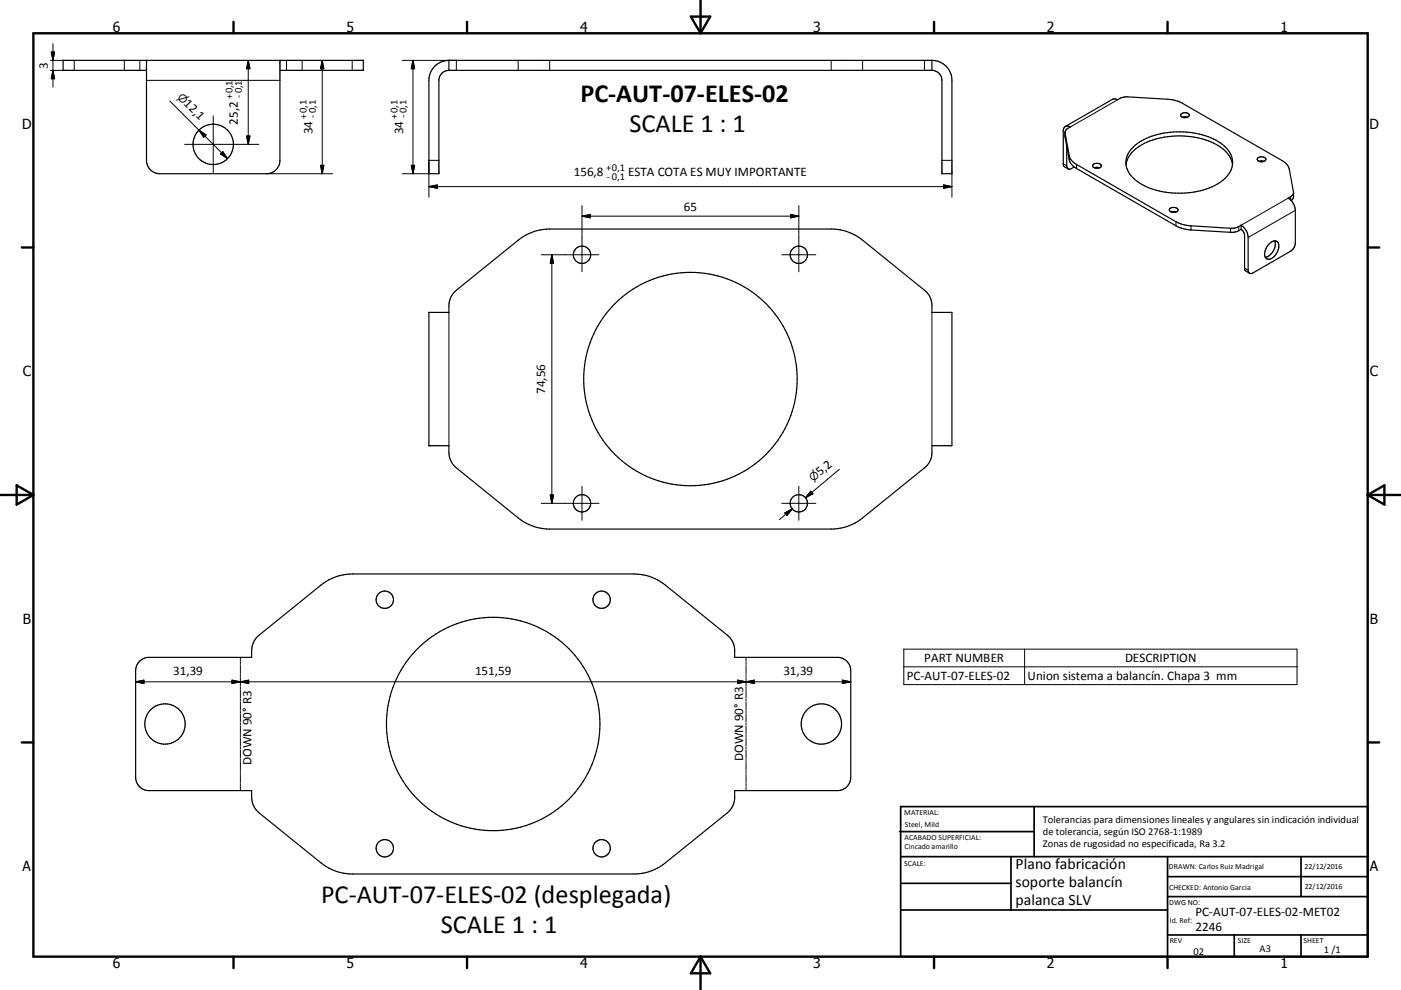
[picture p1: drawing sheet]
<svg xmlns="http://www.w3.org/2000/svg" width="420mm" height="297mm" viewBox="0 0 420 297" stroke-linecap="round" stroke-linejoin="round" font-family="sans-serif">
<g fill="none" stroke="#000" stroke-width=".36">
<path d="M43.9 18.1v30a4 4 0 0 0 4 4h32a4 4 0 0 0 4-4v-30M134.6 18.1h144.8M134.6 18.1v3M134.6 18.1a6 6 0 0 0-6 6v28h3v-28a3 3 0 0 1 3-3M279.4 18.1v3M279.4 18.1a6 6 0 0 1 6 6v28h-3v-28a3 3 0 0 0-3-3M43.9 21.1h-25v-3h90v3h-25M134.6 21.1h144.8M319.3 39.9l1.3 6.8a4 4 0 0 0 2.1 2.6l29.9 17.2a10.4 10.4 0 0 0 4.5 1.2l12.2 .8 1.5-.2 1.3-.7M319.4 38l14.1-8.2 .7-.1 .8 .3a4.8 4.8 0 0 1 3.2-.9l11.8 .7a10.7 10.7 0 0 1 4.5 1.2l29.9 17.2a4 4 0 0 1 2.2 2.6l1.2 7-.4 .9-1.2 .7a4.7 4.7 0 0 1 2.2 3.7v9.8a3 3 0 0 1-1.5 2.5l-11.3 6.5a.88 .88 0 0 1-1 .1 .88 .88 0 0 1-.4-.9v-9.8a4.7 4.7 0 0 0-2.1-3.7M319.4 38l.7-.2 .8 .3-1.2 .7-.4 .9v1.4l1.3 6.9a4 4 0 0 0 2.1 2.6l30.8 17.6 2.9 .7 12.5 .8 1.5-.1 1.7-.8M319.4 38l-.6 1v10.4l.2 .5 1.2 .8"/>
<path d="M354.2 34.1a1.49 1.49 0 0 1 2.3 .6 1.47 1.47 0 0 1-2.5-.3zM354.5 35.2l.8-.2 .7 .2M319.8 43.9v5.8a.88 .88 0 0 0 .4 1 .88 .88 0 0 0 1-.1l.8-.5M327.8 49.3a1.5 1.5 0 0 1 2.4 .6 1.49 1.49 0 0 1-2.6-.3zM328.1 50.3h1.5M337.6 49.4a9.3 9.3 0 0 1 6.3-6.8 24.9 24.9 0 0 1 22.1 1.6 7.6 7.6 0 0 1 3.5 5.2M339.3 44.5a20 20 0 0 1 15.5-4.9 17.9 17.9 0 0 1 13.6 5.7 6.1 6.1 0 0 1-1.6 8.7 23.8 23.8 0 0 1-20.2 3.1 13 13 0 0 1-8.5-5.9 5.8 5.8 0 0 1 1.2-6.7zM377.1 47.4a1.5 1.5 0 0 1 2.4 .5 1.48 1.48 0 0 1-2.6-.2zM377.5 48.4h1.5M387.8 57.8l-.1 1.7-.6 .7M350.7 62.7a1.5 1.5 0 0 1 2.4 .4 1.45 1.45 0 0 1-2.5-.3zM351.1 63.6h1.5"/>
<path d="M372.1 67.6v1.2M372.1 68.8a2.36 2.36 0 0 1 1 1.8l.1 10.1 .2 .6 1.2 .7M380.6 73.1a1.62 1.62 0 0 1 2.7-.1 4 4 0 0 1-3.2 4.8 1.74 1.74 0 0 1-.8-2.6l.5-1.1zM382.2 72.3a4.1 4.1 0 0 1-2.9 4.9M128.6 93.7h6v-2a6.1 6.1 0 0 1 2.2-4.6l18.6-15a15.4 15.4 0 0 1 9.4-3.4h84.4a14.8 14.8 0 0 1 9.4 3.4l18.6 15a5.8 5.8 0 0 1 2.2 4.6v2h6v40h-6v2a5.9 5.9 0 0 1-2.2 4.7l-18.6 15a15.1 15.1 0 0 1-9.4 3.3h-84.4a14.9 14.9 0 0 1-9.4-3.3l-18.6-15a6.1 6.1 0 0 1-2.2-4.7v-2h-6zM42 198.2l1.3-.7 1.4-.3h30.7v-2a6.1 6.1 0 0 1 2.3-4.6l18.5-15.1a15.3 15.3 0 0 1 9.5-3.3h84.4a14.8 14.8 0 0 1 9.4 3.3l18.6 15.1a6 6 0 0 1 2.2 4.6v2h30.8a4 4 0 0 1 4 4v32a4 4 0 0 1-4 4h-30.8v2a6.1 6.1 0 0 1-2.2 4.7l-18.6 15a14.8 14.8 0 0 1-9.4 3.3h-84.4a14.9 14.9 0 0 1-9.5-3.3l-18.5-15a6.2 6.2 0 0 1-2.3-4.7v-2h-30.7a4 4 0 0 1-4-4v-32l.2-1.4z"/>
<circle cx="63.9" cy="43.3" r="6.1"/>
<circle cx="174.5" cy="76.4" r="2.59"/>
<circle cx="239.5" cy="76.4" r="2.6"/>
<circle cx="207" cy="113.7" r="32"/>
<circle cx="174.5" cy="151" r="2.6"/>
<circle cx="239.5" cy="151" r="2.6"/>
<circle cx="115.4" cy="179.9" r="2.61"/>
<circle cx="180.4" cy="179.9" r="2.61"/>
<circle cx="49.5" cy="217.2" r="6"/>
<circle cx="147.9" cy="217.2" r="32"/>
<circle cx="246.3" cy="217.2" r="6.1"/>
<circle cx="115.4" cy="254.5" r="2.6"/>
<circle cx="180.4" cy="254.5" r="2.6"/>
</g>
<g fill="none" stroke="#000" stroke-width=".3">
<path d="M15.1 18.1h3.8M15.4 15.6h1l-.5 2.5zM15.9 13.1v13M22.3 18.1v3M37.3 18.1v3M41.9 18.1v3M74.4 18.1l.5 2.5h-1zM74.4 18.1v25.2M85.9 18.1v3M90.6 18.1v3M96.6 18.1l.5 2.5h-1zM96.6 18.1v34"/>
<path d="M105.6 18.1v3M120.6 18.1h16.2v3M123.8 18.1v34M123.8 18.1l.5 2.5h-1zM155.4 18.1v3M164.8 18.1v3M249.2 18.1v3M258.6 18.1v3M277.2 18.1v3M15.1 21.1h3.8M15.9 21.1l.5 2.5h-1zM43.9 24.1h40"/>
<path d="M50.9 30.3l8.7 8.7M59.6 39l8.6 8.6M59.6 39l2.2 1.5-.7 .7zM63.9 34.8v17.1M319.3 39.9v1.2M335 30l-14.1 8.1M55.4 43.3h22.2M66.8 45.5l1.4 2.1-2.1-1.4zM73.9 40.8h1l-.5 2.5zM79.9 52.1h19.9M96.1 49.6h1l-.5 2.5zM120.6 52.1h8"/>
<path d="M123.3 49.6h1l-.5 2.5zM128.6 56h156.8M128.6 56l2.5-.5v1zM131.6 48.1h-3v11.1M282.4 48.1h3M282.9 55.5l2.5 .5-2.5 .5zM285.4 52.1v7.1M318.8 49.1l1 .6M320.6 46.7v1.3M322.7 49.3v1.3M386.2 59.4l-14.1 8.2M386.9 59v1"/>
<path d="M162.3 76.4h17.3M165.4 76.4v74.6M165.4 76.4l.6 2.5h-1zM174.5 61.7v19.8M174.5 64.8h65M174.5 64.8l2.5-.5v1.1zM234.4 76.4h10.2M237 64.3l2.5 .5-2.5 .6zM239.5 61.7v19.8M352.6 66.5v1.2M357.1 67.7v1.3M368.9 68.5v1.2"/>
<path d="M371.4 68v1.2M388.4 63.1l-14.2 8.2M134.6 93.7v40M279.4 93.7v40M373.1 80.4l1.1 .7M162.3 151h17.3M165 148.5h1l-.6 2.5zM174.5 145.9v10.2M234.4 151h10.2M235.3 153.9l2.2-1.2-1.6 2zM237.5 152.7l-3.8 3.2M239.5 145.9v10.2"/>
<path d="M243.1 147.4l.6 .7-2.2 1.2zM243.4 147.7l-1.9 1.6M251.7 140.8l-10.2 8.5M72.1 197.2v1.2M72.1 198.7v.6M72.1 199.6v2.5M223.7 197.2v1.2M223.7 198.7v.6M223.7 199.6v2.5M271 194.7h117.9v10.7h-117.9zM307.2 194.7v10.7M40.7 204.6h214.4"/>
<path d="M40.7 204.6l2.5-.6v1.1zM69.5 204l5.1 1.1v-1.1l-5.1 1.1zM72.1 202.4v.6M72.1 203.3v2.4M72.1 206v.6M72.1 206.9v2.4M72.1 209.6v.6M72.1 210.6v2.4M72.1 213.3v.6M72.1 214.2v2.4M72.1 216.9v.6M72.1 217.8v2.4"/>
<path d="M221.2 204l5 1.1v-1.1l-5 1.1zM223.7 202.4v.6M223.7 203.3v2.4M223.7 206v.6M223.7 206.9v2.4M223.7 209.6v.6M223.7 210.6v2.4M223.7 213.3v.6M223.7 214.2v2.4M223.7 216.9v.6M223.7 217.8v2.4M252.6 204l2.5 .6-2.5 .5z"/>
<path d="M271 200.1h117.9M72.1 220.5v.6M72.1 221.4v2.5M72.1 224.2v.6M72.1 225.1v2.4M72.1 227.8v.6M72.1 228.7v2.5M72.1 231.5v.6M72.1 232.4v2.4M72.1 235.1v.6M72.1 236v1.2M223.7 220.5v.6"/>
<path d="M223.7 221.4v2.5M223.7 224.2v.6M223.7 225.1v2.4M223.7 227.8v.6M223.7 228.7v2.5M223.7 231.5v.6M223.7 232.4v2.4M223.7 235.1v.6M223.7 236v1.2"/>
</g>
<g fill="none" stroke="#000" stroke-width=".71">
<path d="M10 10h400v277h-400zM70 6.6v3.4M140 6.6v3.4M207.1 5h5.8l-2.9 5zM210 0v10M280 6.6v3.4M350 6.6v3.4M6.6 74.2h3.4M410 74.2h3.5M0 148.5h10M5 145.6l5 2.9-5 2.9zM410 148.5h10.1"/>
<path d="M410 148.5l5.1-2.9v5.8zM6.6 222.7h3.4M410 222.7h3.5M70 287v3.4M140 287v3.4M210 287v10M210 287l2.9 5h-5.8zM280 287v3.4M350 287v3.4"/>
</g>
<g fill="none" stroke="#000" stroke-width=".51">
<path d="M269.7 249.5h40.3M270 242h140v45h-140zM270 257h140M303.1 257v16M310 242v15M350 257v30M390.1 257v12M270 265h33.1M270 273h80M350 269h60M350 263h60M350 280.5h60"/>
<path d="M370 280.5v6.5M390.1 280.5v6.5"/>
</g>
<g fill="#000" stroke="#000" stroke-width=".3">
<path d="M15.4 15.6h1l-.5 2.5zM15.9 21.1l.5 2.5h-1zM74.4 18.1l.5 2.5h-1zM96.6 18.1l.5 2.5h-1zM123.8 18.1l.5 2.5h-1zM59.6 39l2.2 1.5-.7 .7zM66.8 45.5l1.4 2.1-2.1-1.4zM73.9 40.8h1l-.5 2.5zM96.1 49.6h1l-.5 2.5zM123.3 49.6h1l-.5 2.5zM128.6 56l2.5-.5v1zM282.9 55.5l2.5 .5-2.5 .5z"/>
<path d="M165.4 76.4l.6 2.5h-1zM174.5 64.8l2.5-.5v1.1zM237 64.3l2.5 .5-2.5 .6zM165 148.5h1l-.6 2.5zM235.3 153.9l2.2-1.2-1.6 2zM243.1 147.4l.6 .7-2.2 1.2zM40.7 204.6l2.5-.6v1.1zM69.5 204l2.6 .6-2.6 .5zM72.1 204.6l2.5-.6v1.1zM221.2 204l2.5 .6-2.5 .5zM223.7 204.6l2.5-.6v1.1zM252.6 204l2.5 .6-2.5 .5z"/>
</g>
<g font-size="7.9">
<text x="174" y="30.6">PC-AUT-07-ELES-02</text>
<text x="188.7" y="39.6">SCALE 1 : 1</text>
<text x="96.3" y="270.8">PC-AUT-07-ELES-02 (desplegada)</text>
<text x="132.2" y="279.8">SCALE 1 : 1</text>
</g>
<g font-size="4.7">
<text x="304.5" y="260.9">Plano fabricación</text>
<text x="304.5" y="266.2">soporte balancín</text>
<text x="304.5" y="271.6">palanca SLV</text>
</g>
<g font-size="4.2">
<text x="33.9" y="9.6">6</text>
<text x="103.9" y="9.6">5</text>
<text x="173.9" y="9.6">4</text>
<text x="243.8" y="9.6">3</text>
<text x="313.9" y="9.6">2</text>
<text x="383.9" y="9.6">1</text>
<text x="6.7" y="38.7">D</text>
<text x="410.5" y="38.7">D</text>
<text x="6.9" y="112.9">C</text>
<text x="410.7" y="112.9">C</text>
<text x="6.9" y="187.1">B</text>
<text x="410.7" y="187.1">B</text>
<text x="6.8" y="261.4">A</text>
<text x="410.7" y="261.4">A</text>
<text x="33.9" y="290.4">6</text>
<text x="103.9" y="290.4">5</text>
<text x="173.9" y="290.4">4</text>
<text x="243.8" y="290.4">3</text>
<text x="313.9" y="290.4">2</text>
<text x="383.9" y="290.4">1</text>
</g>
<g font-size="3.9">
<text x="14.3" y="20.7" transform="rotate(-90 14.3 20.7)">3</text>
<text x="54.9" y="31.3" transform="rotate(45 54.9 31.3)">12,1</text>
<text x="71.3" y="37.4" transform="rotate(-90 71.3 37.4)">25,2</text>
<text x="93.7" y="40.3" transform="rotate(-90 93.7 40.3)">34</text>
<text x="120.9" y="40.3" transform="rotate(-90 120.9 40.3)">34</text>
<text x="172" y="52.8">156,8</text>
<text x="188.3" y="52.8">ESTA COTA ES MUY IMPORTANTE</text>
<text x="205.1" y="63.3">65</text>
<text x="163.4" y="118.2" transform="rotate(-90 163.4 118.2)">74,56</text>
<text x="245.9" y="142.8" transform="rotate(-40 245.9 142.8)">5,2</text>
<text x="51.9" y="202.4">31,39</text>
<text x="142.4" y="202.4">151,59</text>
<text x="234.9" y="202.4">31,39</text>
<text x="271.9" y="204">PC-AUT-07-ELES-02</text>
<text x="277.1" y="198.6">PART NUMBER</text>
<text x="337.3" y="198.6">DESCRIPTION</text>
<text x="308.1" y="204">Union sistema a balancín. Chapa 3 mm</text>
<text x="75.4" y="229.5" transform="rotate(-90 75.4 229.5)">DOWN 90° R3</text>
<text x="222.8" y="228.3" transform="rotate(-90 222.8 228.3)">DOWN 90° R3</text>
<text x="358.4" y="274.9">PC-AUT-07-ELES-02-MET02</text>
<text x="358.4" y="279.4">2246</text>
</g>
<g font-size="3.3">
<text x="53" y="29.4" transform="rotate(45 53 29.4)">⌀</text>
<text x="243.8" y="144.6" transform="rotate(-40 243.8 144.6)">⌀</text>
</g>
<g font-size="3.1">
<text x="69.8" y="29.8" transform="rotate(-90 69.8 29.8)">+0,1</text>
<text x="72.5" y="29.5" transform="rotate(-90 72.5 29.5)">-0,1</text>
<text x="91.9" y="35.6" transform="rotate(-90 91.9 35.6)">+0,1</text>
<text x="94.7" y="35.4" transform="rotate(-90 94.7 35.4)">- 0,1</text>
<text x="119.2" y="35.6" transform="rotate(-90 119.2 35.6)">+0,1</text>
<text x="121.8" y="35.4" transform="rotate(-90 121.8 35.4)">- 0,1</text>
<text x="181.7" y="51.4">+0,1</text>
<text x="181.9" y="54">- 0,1</text>
<text x="312.7" y="246.8">Tolerancias para dimensiones lineales y angulares sin indicación individual</text>
<text x="312.7" y="250.4">de tolerancia, según ISO 2768-1:1989</text>
<text x="312.7" y="254">Zonas de rugosidad no especificada, Ra 3.2</text>
<text x="357.8" y="286.5">02</text>
<text x="377.6" y="285.6">A3</text>
<text x="396.9" y="285.9">1 /1</text>
</g>
<g font-size="2.4">
<text x="271.1" y="244.4">MATERIAL:</text>
<text x="271.2" y="252">ACABADO SUPERFICIAL:</text>
<text x="271.3" y="248">Steel, Mild</text>
<text x="271.2" y="254.7">Cincado amarillo</text>
<text x="271.1" y="259.7">SCALE:</text>
<text x="350.4" y="260.8">DRAWN: Carlos Ruiz Madrigal</text>
<text x="391.1" y="260.6">22/12/2016</text>
<text x="350.5" y="267">CHECKED: Antonio Garcia</text>
<text x="391.2" y="266.7">22/12/2016</text>
<text x="350.5" y="271.4">DWG NO:</text>
<text x="350.7" y="276.9">Id. Ref:</text>
<text x="350.7" y="282.8">REV</text>
<text x="371.1" y="282.9">SIZE</text>
<text x="390.8" y="283">SHEET</text>
</g>
</svg>
